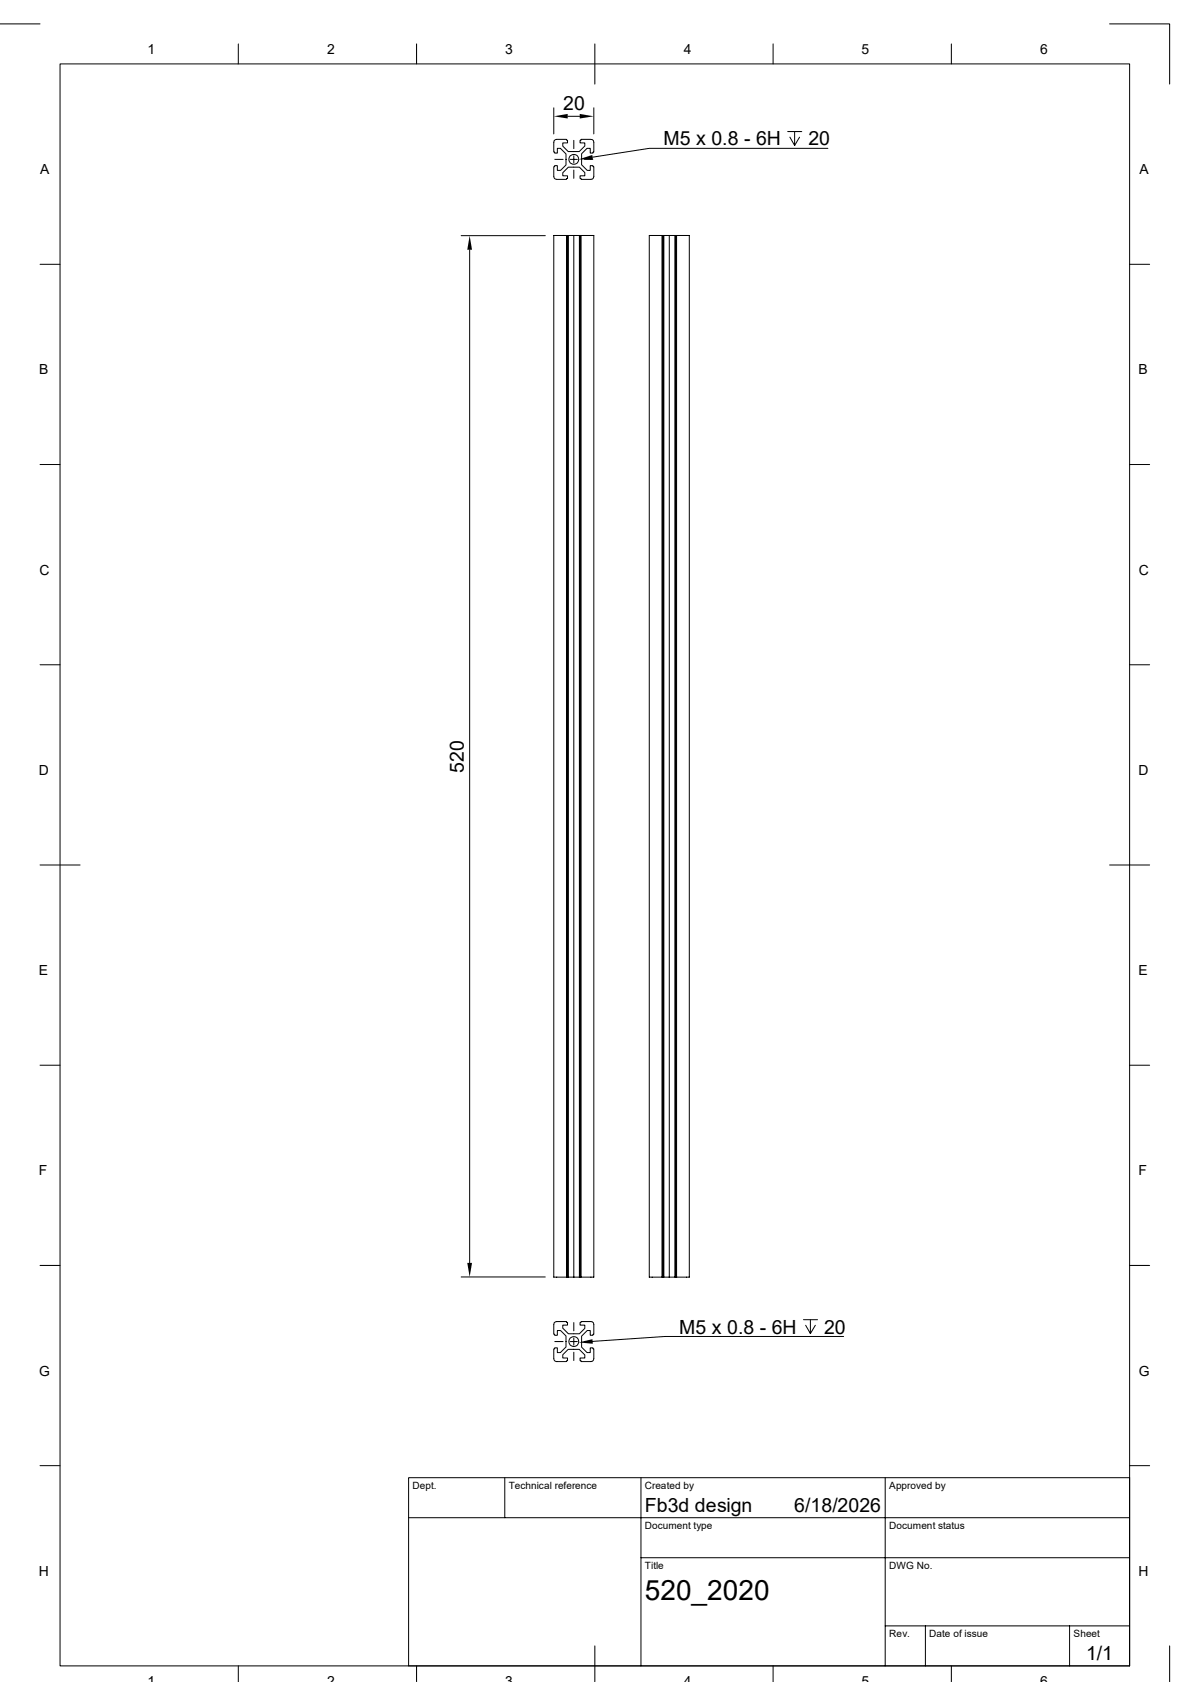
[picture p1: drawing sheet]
<svg xmlns="http://www.w3.org/2000/svg" width="297mm" height="420mm" viewBox="0 0 297 420" stroke-linecap="round" stroke-linejoin="round" font-family="sans-serif">
<g fill="none" stroke="#000" stroke-width=".25">
<path d="M0 6h10M15 16h266.9v400h-266.9zM59.5 11v5M104 11v5M148.5 11v10M193 11v5M237.4 11v5M276.9 6h15v15M138.2 26.9v6.5M138.5 39.8h2M141.3 39.8h.1M141.7 29h3"/>
<path d="M142.3 39.8h1.8M143.2 37.8h1.4l1.4-1.4v-.7h-1.2v-.7h.2v-.2h2.5l.6 .3 .1 2.9h-.2v.2h-.7v-1.2h-.8l-1.3 1.4v2.7l1.4 1.4h.7v-1.1h.7v.2h.2v2.5l-.3 .6-2.9 .1v-.2h-.2v-.7h1.2v-.8l-1.4-1.4h-2.7l-1.4 1.4v.8h1.1v.7h-.2v.2l-2.8-.1-.4-.6v-2.5h.2v-.2h.7v1.1h.8l1.4-1.3v-1.4M143.2 37.8h-1.4l-1.3-1.3v-.8h1.1v-.7h-.2v-.2h-2.5l-.6 .3-.1 2.9h.2v.2h.7v-1.2h.8l1.4 1.4v1.4M143.2 35.1v2M143.2 38.9v1.8M143.2 37.8h.1M145.9 39.8h2.1M148.2 26.9v6.5M196.6 32.9h3.5M198.3 32.9v3.4l-1.2-2.1M199.6 34.2l-1.3 2.1M206.6 37h-44.5l-14.2 2.2"/>
<path d="M115.1 58.8h21M141.4 58.8h-3.2v260.1h3.2v-260.1h.2M141.9 58.8h-.3v260.1h-.2M143.2 42.5v2M143.2 58.8h-1.3v260.1h-.3M144.6 58.8h-1.4v260.1M144.8 58.8h-.2v260.1h-1.4M145 58.8h-.2v260.1h-.2M165.2 58.8h-3.1v260.1h3.1v-260.1h.3M165.7 58.8h-.2v260.1h-.3M167 58.8h-1.3v260.1h-.2M168.4 58.8h-1.4v260.1"/>
<path d="M168.6 58.8h-.2v260.1h-1.4M168.9 58.8h-.3v260.1h-.2M10 66h5M117.2 62.4v252.9M281.9 66h5M10 116h5M281.9 116h5M10 166h5M281.9 166h5M10 216h10M276.9 216h10M10 266h5"/>
<path d="M281.9 266h5M10 316h5M115.1 318.9h21M141.9 318.9h1.3M144.8 318.9h.2v-260.1h3.2v260.1h-3.2M165.7 318.9h1.3M168.6 318.9h.3v-260.1h3.1v260.1h-3.1M281.9 316h5M138.5 335h2M141.3 335v-1.4l-1.4-1.4h-.8v1.2h-.7v-.2h-.2v-2.5l.4-.6 2.8-.1v.2h.2v.7h-1.1v.7l1.4 1.4h2.7l1.4-1.3v-.8h-1.2v-.7h.2v-.2h2.5l.6 .3 .1 2.9h-.2v.2h-.7v-1.2h-.7l-1.4 1.4v1.4v1.4l1.3 1.3h.8v-1.2h.7v.3h.2l-.1 2.8-.6 .4h-2.5v-.2h-.2v-.7h1.2v-.8l-1.4-1.4h-1.4M141.3 335v1.3l-1.4 1.4h-.8v-1.2h-.7v.3h-.2v2.5l.2 .5 .5 .2h2.5v-.2h.2v-.7h-1.1v-.8l1.3-1.4h1.4M141.3 335h.1"/>
<path d="M142.3 335h1.8M143.2 330.2v2.1M143.2 334.1v1.8M143.2 337.7v2M143.2 336.9h.1M145.9 335h2.1M200.5 329.5h3.5M202.3 329.5v3.5l-1.2-2.1M203.5 330.9l-1.2 2.1M210.6 333.7h-44.6l-18.1 1.2M10 366h5M102 369h179.9v47h-179.9z"/>
<path d="M102 379h179.9M126 369v10M160 369v47M220.9 369v47M281.9 366h5M160 389h121.9M59.5 416v3.9M104 416v3.9M148.5 411v8.9M193 416v3.9M220.9 406h61M231 406v10"/>
<path d="M237.4 416v3.9M267 406v10M291.9 411v8.9"/>
<circle cx="143.2" cy="39.8" r="1.22"/>
<circle cx="143.2" cy="335" r="1.23"/>
</g>
<path d="M138.2 29l3.5-.6v1.2zM144.7 28.4l3.5 .6-3.5 .6zM144.4 39.8l3.4-1.1 .2 1.1zM117.2 58.8l.6 3.6h-1.2zM116.6 315.3h1.2l-.6 3.6zM144.4 335.2l3.5-.8 .1 1.1z" fill="#000"/>
<text font-size="7" x="161" y="399.5">520_2020</text>
<g font-size="4.9">
<text x="140.5" y="27.6">20</text>
<text x="165.6" y="36.3">M5 x 0.8 - 6H</text>
<text x="201.8" y="36.3">20</text>
<text x="115.7" y="192.9" transform="rotate(-90 115.7 192.9)">520</text>
<text x="169.5" y="333">M5 x 0.8 - 6H</text>
<text x="205.7" y="333">20</text>
<text x="161" y="377.5">Fb3d design</text>
<text x="198.2" y="377.5">6/18/2026</text>
<text x="271.1" y="414.6">1/1</text>
</g>
<g font-size="3.5">
<text x="36.8" y="13.5">1</text>
<text x="81.6" y="13.5">2</text>
<text x="126.1" y="13.5">3</text>
<text x="170.6" y="13.5">4</text>
<text x="215.1" y="13.5">5</text>
<text x="259.6" y="13.5">6</text>
<text x="10" y="43.5">A</text>
<text x="284.4" y="43.5">A</text>
<text x="9.7" y="93.5">B</text>
<text x="284.2" y="93.5">B</text>
<text x="9.8" y="143.5">C</text>
<text x="284.3" y="143.5">C</text>
<text x="9.7" y="193.5">D</text>
<text x="284.2" y="193.5">D</text>
<text x="9.7" y="243.5">E</text>
<text x="284.2" y="243.5">E</text>
<text x="9.7" y="293.5">F</text>
<text x="284.1" y="293.5">F</text>
<text x="9.8" y="343.5">G</text>
<text x="284.3" y="343.5">G</text>
<text x="9.7" y="393.5">H</text>
<text x="284.2" y="393.5">H</text>
<text x="36.8" y="420.9">1</text>
<text x="81.6" y="420.9">2</text>
<text x="126.1" y="420.9">3</text>
<text x="170.6" y="420.9">4</text>
<text x="215.1" y="420.9">5</text>
<text x="259.6" y="420.9">6</text>
</g>
<g font-size="2.5">
<text x="103" y="371.8">Dept.</text>
<text x="127" y="371.8">Technical reference</text>
<text x="161" y="371.8">Created by</text>
<text x="221.9" y="371.8">Approved by</text>
<text x="161" y="381.8">Document type</text>
<text x="221.9" y="381.8">Document status</text>
<text x="161" y="391.8">Title</text>
<text x="221.9" y="391.8">DWG No.</text>
<text x="222" y="408.8">Rev.</text>
<text x="231.9" y="408.8">Date of issue</text>
<text x="268" y="408.8">Sheet</text>
</g>
</svg>
